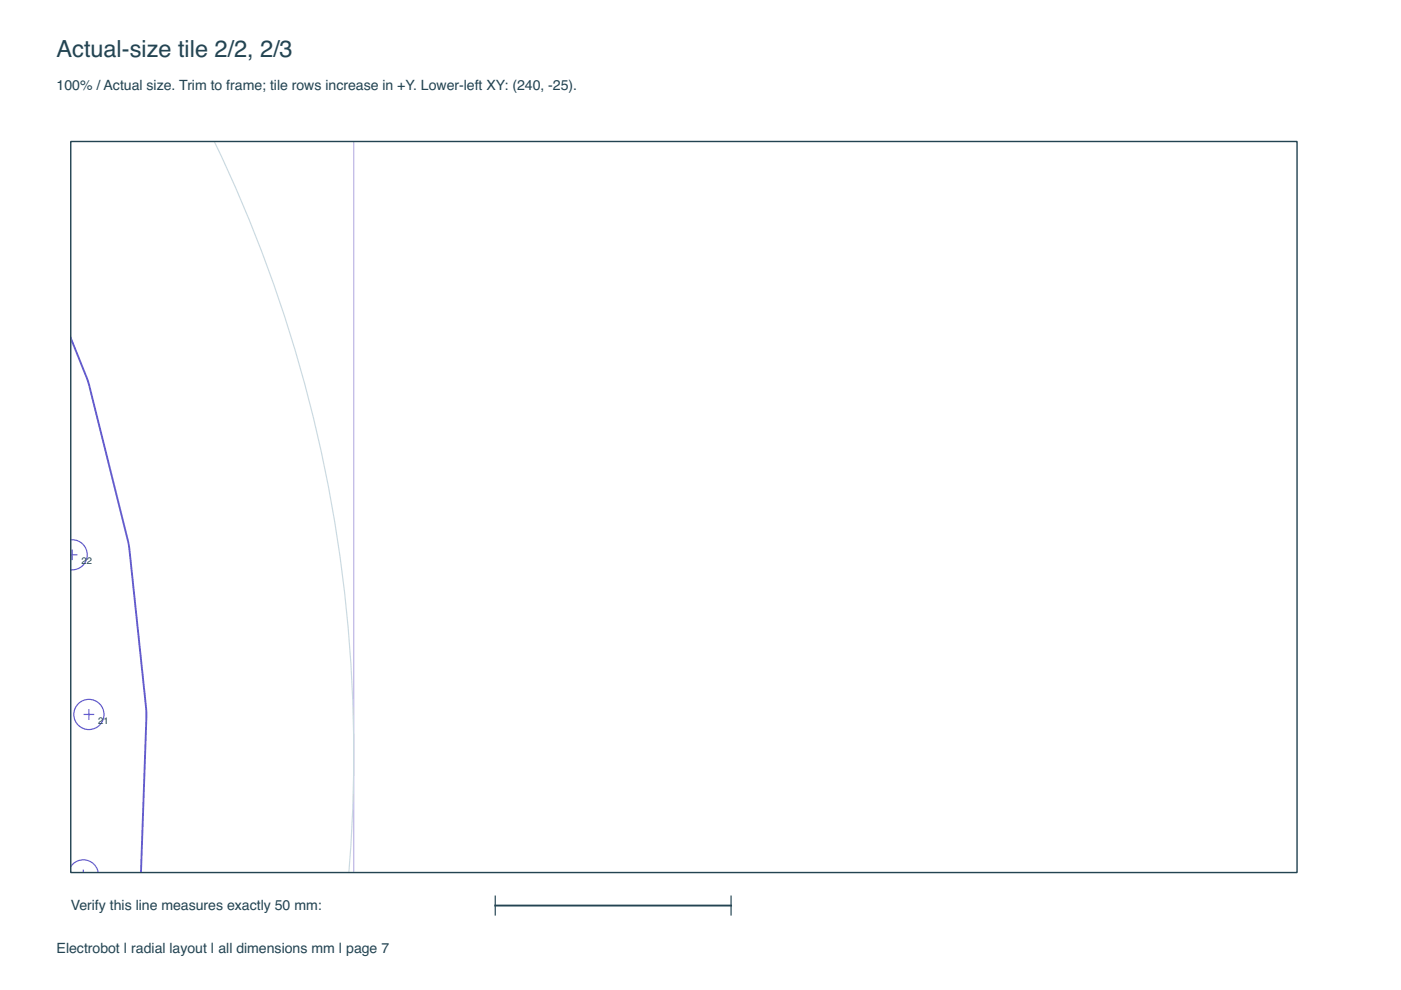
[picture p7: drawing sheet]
<svg xmlns="http://www.w3.org/2000/svg" width="297mm" height="210mm" viewBox="0 0 297 210" stroke-linecap="round" stroke-linejoin="round" font-family="sans-serif">
<path d="M75 29.9v155.1" fill="none" stroke="#bcb4e4" stroke-width=".25"/>
<path d="M45.3 29.9l6.1 13.3 7 18.3 5.9 18.7 4.6 19.3 3.4 19.8 2 20.2 .7 20.5-.7 20.5-.4 4.5" fill="none" stroke="#cadbe2" stroke-width=".25"/>
<path d="M14.9 71.6l4 10 8.2 33.1 .3 1.7 3.6 34.7-1.1 33.9" fill="none" stroke="#635bce" stroke-width=".4"/>
<g fill="none" stroke="#635bce" stroke-width=".25">
<path d="M14.9 114.5a3.2 3.2 0 0 1 3.6 3.1 3.2 3.2 0 0 1-3.6 3.2M14.9 117.6h1.4M15.3 116.6v2M17.9 151.5h2M18.9 150.5v2M14.9 183.8a3.2 3.2 0 0 1 3.4-1.4 3.2 3.2 0 0 1 2.5 2.6M17.7 184.5v.5"/>
<circle cx="18.9" cy="151.5" r="3.2"/>
</g>
<path d="M15 30h260v155h-260z" fill="none" stroke="#234452" stroke-width=".3"/>
<path d="M105 192h50" fill="none" stroke="#234452" stroke-width=".4"/>
<path d="M105 190v4M155 190v4" fill="none" stroke="#234452" stroke-width=".25"/>
<text font-size="5" fill="#234452" x="12" y="12">Actual-size tile 2/2, 2/3</text>
<g font-size="3" fill="#234452">
<text x="12" y="19">100% / Actual size. Trim to frame; tile rows increase in +Y. Lower-left XY: (240, -25).</text>
<text x="15" y="193">Verify this line measures exactly 50 mm:</text>
<text x="12" y="202">Electrobot | radial layout | all dimensions mm | page 7</text>
</g>
<g font-size="2" fill="#234452">
<text x="17.3" y="119.6">22</text>
<text x="20.8" y="153.5">21</text>
</g>
</svg>
